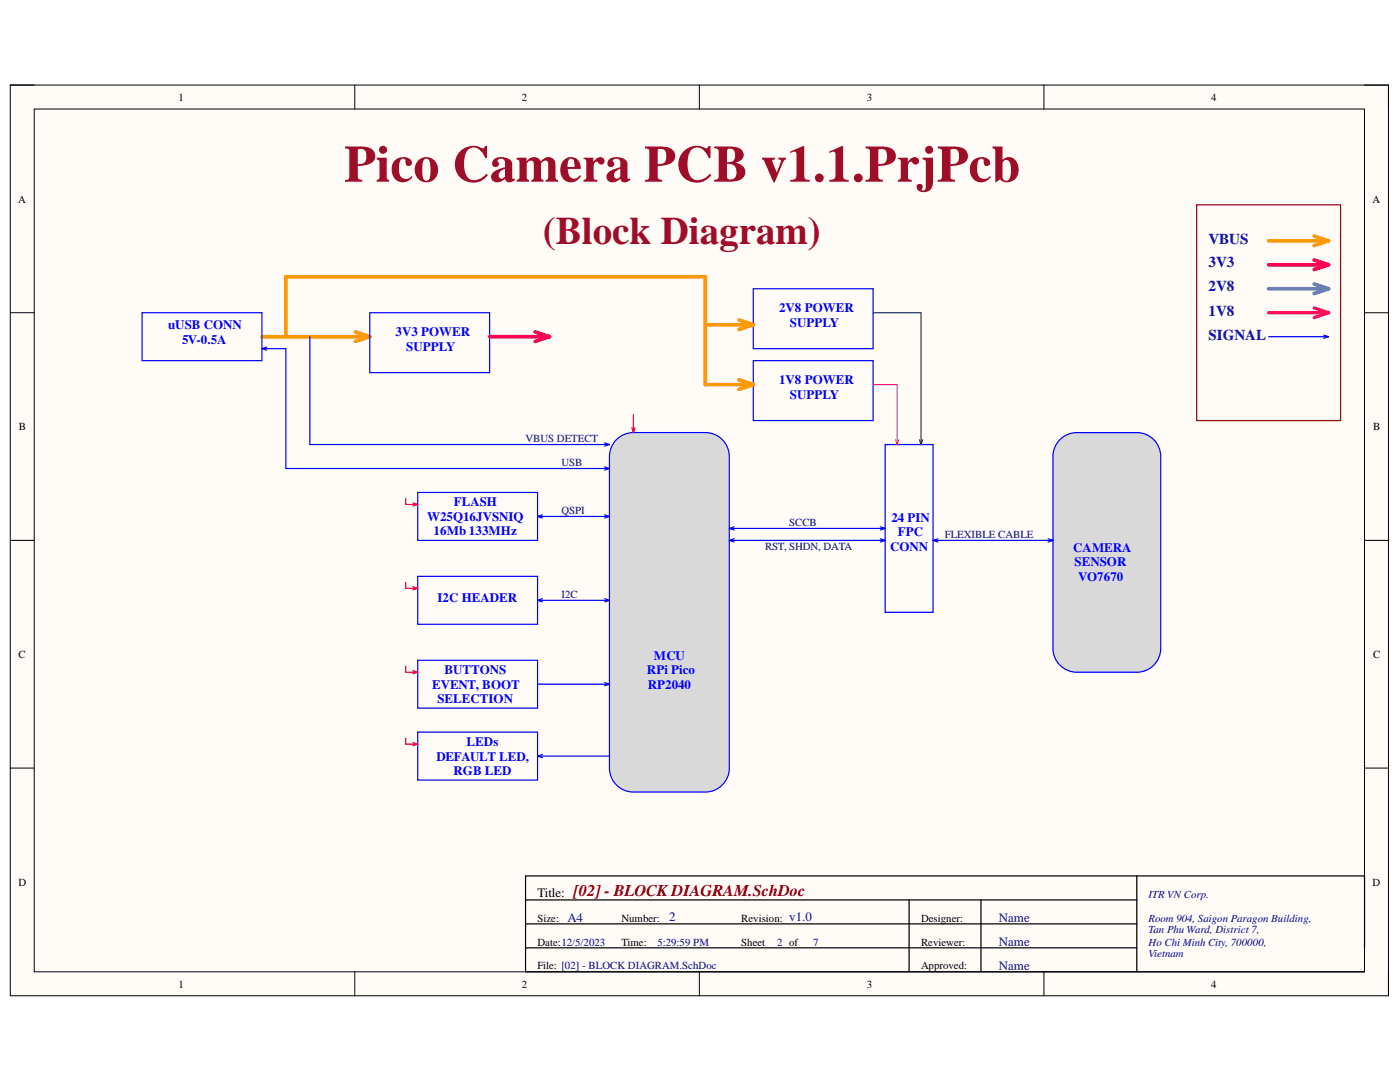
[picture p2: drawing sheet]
<svg xmlns="http://www.w3.org/2000/svg" width="279mm" height="216mm" viewBox="0 0 279 216" stroke-linecap="round" stroke-linejoin="round" font-family="sans-serif">
<path d="M2.1 17h275v181.7h-275z" fill-rule="evenodd" fill="#fffcf8"/>
<path d="M2.1 17h275v181.7h-275z" fill="none" stroke="#000" stroke-width=".2"/>
<path d="M6.8 21.8h265.5v172.1h-265.5z" fill-rule="evenodd" fill="#fffcf8"/>
<g fill="none" stroke="#000" stroke-width=".2">
<path d="M2 17h4.8M70.8 17v4.8M139.6 17v4.8M208.3 17v4.8M272.3 17h4.8v4.8M6.8 21.8h265.5v172.1h-265.5zM2 62.4h4.8M272.3 62.4h4.8M2 107.8h4.8M272.3 107.8h4.8M2 153.3h4.8M272.3 153.3h4.8"/>
<path d="M70.8 193.9v4.8M139.6 193.9v4.8M208.3 193.9v4.8M277.1 193.9v4.8"/>
</g>
<path d="M104.9 179.6h122M181.4 179.6v14.3M195.8 179.6v14.3M226.9 174.8v19.1M104.9 189.1h122M104.9 184.3h122M272.3 189.1v-14.3h-167.4v19.1h167.4" fill="none" stroke="#000" stroke-width=".24"/>
<path d="M122.8 88a4.8 4.8 0 0 1 3.6-1.7h14.4a4.8 4.8 0 0 1 4.7 4.8v62.2a4.8 4.8 0 0 1-4.7 4.7h-14.4a4.8 4.8 0 0 1-4.8-4.7v-62.2a4.8 4.8 0 0 1 1.2-3.1z" fill="#d9d9d9"/>
<path d="M122.8 88a4.8 4.8 0 0 1 3.6-1.7h14.4a4.8 4.8 0 0 1 4.7 4.8v62.2a4.8 4.8 0 0 1-4.7 4.7h-14.4a4.8 4.8 0 0 1-4.8-4.7v-62.2a4.8 4.8 0 0 1 1.2-3.1z" fill="none" stroke="#00f" stroke-width=".24"/>
<path d="M211.3 88a4.8 4.8 0 0 1 3.6-1.7h12a4.8 4.8 0 0 1 4.8 4.8v38.3a4.8 4.8 0 0 1-4.8 4.7h-12a4.8 4.8 0 0 1-4.8-4.7v-38.3a4.8 4.8 0 0 1 1.2-3.1z" fill="#d9d9d9"/>
<g fill="none" stroke="#00f" stroke-width=".24">
<path d="M150.3 57.6h23.9v12h-23.9zM28.4 62.4h23.9v9.6h-23.9zM52.3 69.6h4.8v23.9h64.5M52.3 69.6l.9 .3M53.2 69.3l-.9 .3M61.8 67.2v21.5h59.8M73.8 62.4h23.9v12h-23.9zM150.3 72h23.9v11.9h-23.9zM253.2 67.2h11.9M264.2 66.9l.9 .3M265.1 67.2l-.9 .3M83.4 98.3h23.9v9.5h-23.9z"/>
<path d="M120.7 93.2l.9 .3M120.7 88.4l.9 .3M121.6 93.5l-.9 .3M121.6 88.7l-.9 .3M176.6 88.7h9.6v33.5h-9.6zM211.3 88a4.8 4.8 0 0 1 3.6-1.7h12a4.8 4.8 0 0 1 4.8 4.8v38.3a4.8 4.8 0 0 1-4.8 4.7h-12a4.8 4.8 0 0 1-4.8-4.7v-38.3a4.8 4.8 0 0 1 1.2-3.1zM83.4 115h23.9v9.6h-23.9zM107.3 103.1h14.3M107.3 103.1l.9 .3M107.3 119.8h14.3M107.3 119.8l.9 .3M108.2 102.7l-.9 .4"/>
<path d="M108.2 119.5l-.9 .3M120.7 102.7l.9 .4M120.7 119.5l.9 .3M121.6 103.1l-.9 .3M121.6 119.8l-.9 .3M145.6 105.4h31M145.6 105.4l.9 .4M145.6 107.8h31M145.6 107.8l.9 .4M146.5 105.1l-.9 .3M146.5 107.5l-.9 .3M175.7 105.1l.9 .3"/>
<path d="M175.7 107.5l.9 .3M176.6 105.4l-.9 .4M176.6 107.8l-.9 .4M186.2 107.8h23.9M186.2 107.8l1 .4M187.2 107.5l-1 .3M209.2 107.5l.9 .3M210.1 107.8l-.9 .4M83.4 131.7h23.9v9.6h-23.9zM107.3 136.5h14.3M120.7 136.2l.9 .3M121.6 136.5l-.9 .3"/>
<path d="M83.4 146.1h23.9v9.6h-23.9zM107.3 150.9h14.3M107.3 150.9l.9 .3M108.2 150.6l-.9 .3"/>
</g>
<path d="M253.2 48.1h11.9M262.3 47.1l2.8 1M265.1 48.1l-2.8 .9M52.3 67.2h21.5M57.1 67.2v-12h83.7v21.5h9.5M70.9 66.2l2.9 1M73.8 67.2l-2.9 .9M140.8 64.8h9.5M147.5 63.8l2.8 1M147.5 75.8l2.8 .9M150.3 64.8l-2.8 .9M150.3 76.7l-2.8 1" fill="none" stroke="#f90" stroke-width=".72"/>
<path d="M253.2 52.8h11.9M262.3 51.9l2.8 .9M265.1 52.8l-2.8 1M97.7 67.2h12M106.8 66.2l2.9 1M109.7 67.2l-2.9 .9" fill="none" stroke="#f00" stroke-width=".72"/>
<path d="M238.8 40.9h28.7v43h-28.7z" fill="none" stroke="#980000" stroke-width=".24"/>
<path d="M253.2 62.4h11.9M262.3 61.4l2.8 1M265.1 62.4l-2.8 1" fill="none" stroke="#f0f" stroke-width=".72"/>
<path d="M253.2 57.6h11.9M262.3 56.7l2.8 .9M265.1 57.6l-2.8 1" fill="none" stroke="#45818e" stroke-width=".72"/>
<path d="M174.2 76.8h4.8v11.9M178.7 87.7l.3 1M179.4 87.7l-.4 1" fill="none" stroke="#f0f" stroke-width=".24"/>
<path d="M174.2 62.4h9.6v26.3M183.5 87.7l.3 1M184.1 87.7l-.3 1" fill="none" stroke="#134f5c" stroke-width=".24"/>
<g fill="none" stroke="#f00" stroke-width=".24">
<path d="M81 99.5v1.2h2.4M126.1 85.4l.3 .9M126.4 82.7v3.6M126.7 85.4l-.3 .9M81 116.2v1.2h2.4M82.4 100.3l1 .4M82.4 117.1l1 .3M83.4 100.7l-1 .3M83.4 117.4l-1 .3M81 132.9v1.2h2.4M82.4 133.8l1 .3M83.4 134.1l-1 .4"/>
<path d="M81 147.3v1.2h2.4M82.4 148.2l1 .3M83.4 148.5l-1 .3"/>
</g>
<text font-size="10.4" fill="#9e0e29" x="68.7" y="36.2">Pico Camera PCB v1.1.PrjPcb</text>
<text font-size="7.8" fill="#9e0e29" x="108.4" y="48.8">(Block Diagram)</text>
<text font-size="3.3" fill="#800000" x="114.4" y="178.9">[02] - BLOCK DIAGRAM.SchDoc</text>
<g font-size="3" fill="#000080">
<text x="241.2" y="53.4">3V3</text>
<text x="241.2" y="48.6">VBUS</text>
<text x="241.2" y="58.1">2V8</text>
<text x="241.2" y="63">1V8</text>
<text x="241.2" y="67.7">SIGNAL</text>
</g>
<g font-size="2.6" fill="#00f">
<text x="33.5" y="65.7">uUSB CONN</text>
<text x="155.5" y="62.3">2V8 POWER</text>
<text x="157.6" y="65.2">SUPPLY</text>
<text x="36.3" y="68.5">5V-0.5A</text>
<text x="79" y="67.1">3V3 POWER</text>
<text x="81.1" y="70">SUPPLY</text>
<text x="155.5" y="76.7">1V8 POWER</text>
<text x="157.6" y="79.5">SUPPLY</text>
<text x="90.6" y="101.1">FLASH</text>
<text x="85.2" y="103.9">W25Q16JVSNIQ</text>
<text x="86.5" y="106.8">16Mb 133MHz</text>
<text x="177.9" y="104.2">24 PIN</text>
<text x="179.2" y="107">FPC</text>
<text x="177.6" y="109.9">CONN</text>
<text x="214.2" y="110.2">CAMERA</text>
<text x="214.5" y="113">SENSOR</text>
<text x="215.2" y="115.9">VO7670</text>
<text x="87.3" y="120.2">I2C HEADER</text>
<text x="130.5" y="131.7">MCU</text>
<text x="86.3" y="137.4">EVENT, BOOT</text>
<text x="88.7" y="134.6">BUTTONS</text>
<text x="129.1" y="134.6">RPi Pico</text>
<text x="129.3" y="137.4">RP2040</text>
<text x="87.3" y="140.3">SELECTION</text>
<text x="93.1" y="148.9">LEDs</text>
<text x="87.1" y="151.8">DEFAULT LED,</text>
<text x="90.5" y="154.6">RGB LED</text>
</g>
<text font-size="2.6" x="107.3" y="179">Title:</text>
<g font-size="2.6" fill="#000080">
<text x="113.3" y="184">A4</text>
<text x="133.6" y="183.8">2</text>
<text x="157.5" y="183.8">v1.0</text>
<text x="199.4" y="184">Name</text>
<text x="199.4" y="188.8">Name</text>
<text x="199.4" y="193.6">Name</text>
</g>
<g font-size="2.2">
<text x="35.6" y="20.1">1</text>
<text x="104.2" y="20.1">2</text>
<text x="173" y="20.1">3</text>
<text x="241.7" y="20.1">4</text>
<text x="3.6" y="40.4">A</text>
<text x="273.9" y="40.4">A</text>
<text x="3.8" y="85.8">B</text>
<text x="274" y="85.8">B</text>
<text x="3.7" y="131.3">C</text>
<text x="274" y="131.3">C</text>
<text x="3.7" y="176.7">D</text>
<text x="273.9" y="176.7">D</text>
<text x="107.3" y="183.9">Size:</text>
<text x="124" y="183.9">Number:</text>
<text x="147.9" y="183.9">Revision:</text>
<text x="183.8" y="183.9">Designer:</text>
<text x="107.3" y="188.7">Date:12/5/2023</text>
<text x="124" y="188.7">Time:</text>
<text x="147.9" y="188.7">Sheet</text>
<text x="183.8" y="188.7">Reviewer:</text>
<text x="35.6" y="197">1</text>
<text x="104.2" y="197">2</text>
<text x="107.3" y="193.5">File: [02] - BLOCK DIAGRAM.SchDoc</text>
<text x="173" y="197">3</text>
<text x="183.8" y="193.5">Approved:</text>
<text x="241.7" y="197">4</text>
</g>
<g font-size="2.2" fill="#000080">
<text x="104.9" y="88.3">VBUS DETECT</text>
<text x="112" y="93">USB</text>
<text x="112" y="102.6">QSPI</text>
<text x="157.5" y="105">SCCB</text>
<text x="188.6" y="107.4">FLEXIBLE CABLE</text>
<text x="152.7" y="109.8">RST, SHDN, DATA</text>
<text x="112" y="119.3">I2C</text>
<text x="229.2" y="179.1">ITR VN Corp.</text>
<text x="229.2" y="183.9">Room 904, Saigon Paragon Building,</text>
<text x="131.2" y="188.7">5:29:59 PM</text>
<text x="155.1" y="188.7">2 of</text>
<text x="162.3" y="188.7">7</text>
<text x="229.2" y="186.3">Tan Phu Ward, District 7,</text>
<text x="229.2" y="188.7">Ho Chi Minh City, 700000,</text>
<text x="229.2" y="191">Vietnam</text>
</g>
</svg>
